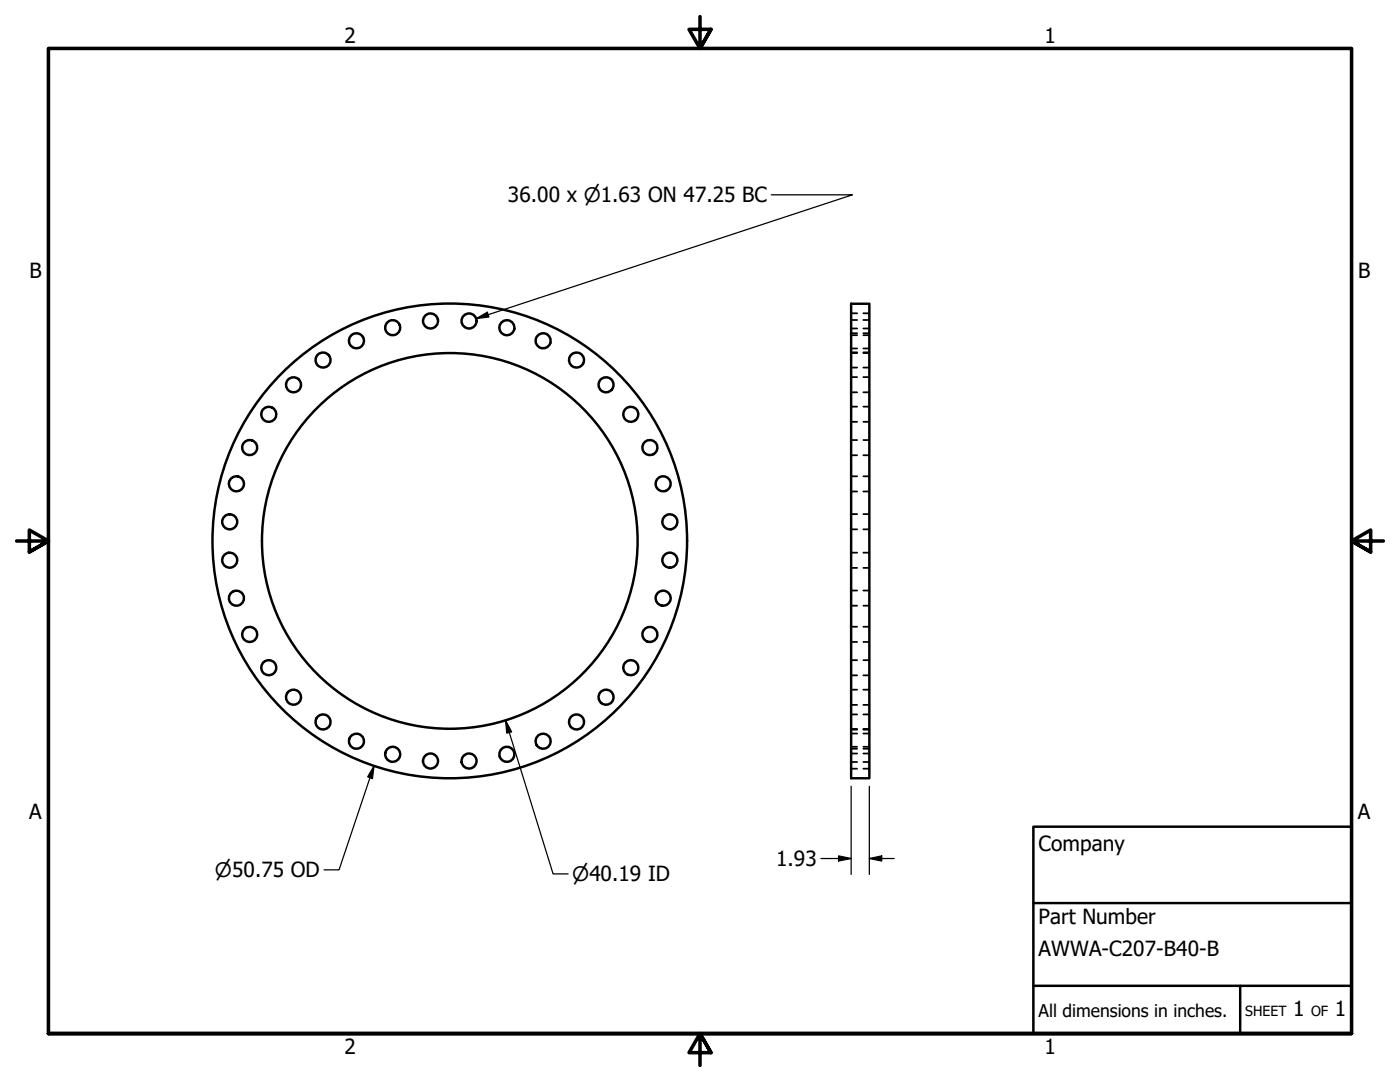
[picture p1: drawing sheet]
<svg xmlns="http://www.w3.org/2000/svg" width="279mm" height="216mm" viewBox="0 0 279 216" stroke-linecap="round" stroke-linejoin="round" font-family="sans-serif">
<!-- layer: Visible (ANSI) -->
<g fill="none" stroke="#000" stroke-width=".49">
<path d="M169.9 60.6h3.6v94.7h-3.6z"/>
<circle cx="58.6" cy="76.8" r="1.5"/>
<circle cx="64.5" cy="71.8" r="1.5"/>
<circle cx="71.1" cy="68" r="1.5"/>
<circle cx="78.4" cy="65.4" r="1.5"/>
<circle cx="85.9" cy="64" r="1.5"/>
<circle cx="93.6" cy="64" r="1.5"/>
<circle cx="101.2" cy="65.4" r="1.5"/>
<circle cx="108.4" cy="68" r="1.5"/>
<circle cx="115.1" cy="71.8" r="1.5"/>
<circle cx="120.9" cy="76.8" r="1.5"/>
<circle cx="47.2" cy="96.5" r="1.5"/>
<circle cx="49.8" cy="89.3" r="1.5"/>
<circle cx="53.6" cy="82.7" r="1.5"/>
<circle cx="125.9" cy="82.7" r="1.5"/>
<circle cx="129.7" cy="89.3" r="1.5"/>
<circle cx="132.3" cy="96.5" r="1.5"/>
<circle cx="45.8" cy="104.1" r="1.5"/>
<circle cx="45.8" cy="111.8" r="1.5"/>
<circle cx="47.2" cy="119.4" r="1.5"/>
<circle cx="89.8" cy="107.9" r="47.4"/>
<circle cx="89.8" cy="107.9" r="37.5"/>
<circle cx="132.3" cy="119.4" r="1.5"/>
<circle cx="133.7" cy="104.1" r="1.5"/>
<circle cx="133.7" cy="111.8" r="1.5"/>
<circle cx="49.8" cy="126.6" r="1.5"/>
<circle cx="53.6" cy="133.2" r="1.5"/>
<circle cx="58.6" cy="139.1" r="1.5"/>
<circle cx="121" cy="139.1" r="1.5"/>
<circle cx="125.9" cy="133.2" r="1.5"/>
<circle cx="129.7" cy="126.6" r="1.5"/>
<circle cx="64.5" cy="144.1" r="1.5"/>
<circle cx="71.1" cy="147.9" r="1.5"/>
<circle cx="78.4" cy="150.5" r="1.5"/>
<circle cx="85.9" cy="151.9" r="1.5"/>
<circle cx="93.6" cy="151.9" r="1.5"/>
<circle cx="101.2" cy="150.5" r="1.5"/>
<circle cx="108.4" cy="147.9" r="1.5"/>
<circle cx="115.1" cy="144.1" r="1.5"/>
</g>
<!-- layer: Hidden (ANSI) -->
<g fill="none" stroke="#000" stroke-width=".35">
<path d="M169.9 70.4h1.2M169.9 66.9h1.2M169.9 63.9h1.2M169.9 69.5h1.2M169.9 66.5h1.2M169.9 73.3h1.2M169.9 70.3h1.2M169.9 78.3h1.2M169.9 75.2h1.2M169.9 65.5h1.2M169.9 62.5h1.2M172.3 70.4h1.2"/>
<path d="M172.3 66.9h1.2M172.3 63.9h1.2M172.3 69.5h1.2M172.3 66.5h1.2M172.3 73.3h1.2M172.3 70.3h1.2M172.3 78.3h1.2M172.3 75.2h1.2M172.3 65.5h1.2M172.3 62.5h1.2M169.9 84.2h1.2M169.9 81.1h1.2"/>
<path d="M169.9 90.8h1.2M169.9 87.8h1.2M169.9 98.1h1.2M169.9 95h1.2M172.3 84.2h1.2M172.3 81.1h1.2M172.3 90.8h1.2M172.3 87.8h1.2M172.3 98.1h1.2M172.3 95h1.2M169.9 105.6h1.2M169.9 102.6h1.2"/>
<path d="M169.9 113.3h1.2M169.9 110.3h1.2M169.9 117.8h1.2M172.3 105.6h1.2M172.3 102.6h1.2M172.3 113.3h1.2M172.3 110.3h1.2M172.3 117.8h1.2M169.9 120.9h1.2M169.9 128.1h1.2M169.9 125.1h1.2M169.9 134.8h1.2"/>
<path d="M169.9 131.7h1.2M169.9 137.6h1.2M172.3 120.9h1.2M172.3 128.1h1.2M172.3 125.1h1.2M172.3 134.8h1.2M172.3 131.7h1.2M172.3 137.6h1.2M169.9 145.5h1.2M169.9 140.7h1.2M169.9 145.6h1.2M169.9 142.6h1.2"/>
<path d="M169.9 149.4h1.2M169.9 146.4h1.2M169.9 152h1.2M169.9 149h1.2M169.9 153.4h1.2M169.9 150.4h1.2M172.3 145.5h1.2M172.3 140.7h1.2M172.3 145.6h1.2M172.3 142.6h1.2M172.3 149.4h1.2M172.3 146.4h1.2"/>
<path d="M172.3 152h1.2M172.3 149h1.2M172.3 153.4h1.2M172.3 150.4h1.2"/>
</g>
<!-- layer: Border (ANSI) -->
<path d="M139.7 3.3v6.4l-2.2-3.8h4.4l-2.2 3.8 2.2-3.8M3.3 107.9h6.4l-3.8-2.1v4.3l3.8-2.2-3.8 2.2M276.1 107.9h-6.4l3.8-2.1v4.3l-3.8-2.2 3.8 2.2M9.7 206.2v-196.5h260v196.5h-260h260M141.9 210l-2.2-3.8 2.2 3.8h-4.4l2.2-3.8v6.4" fill="none" stroke="#000" stroke-width=".71"/>
<!-- layer: Title (ANSI) -->
<path d="M206.2 165h63.5v41.2h-63.5zM206.2 196.7h63.5M206.2 180.2h63.5M247.5 196.7v9.5" fill="none" stroke="#000" stroke-width=".49"/>
<!-- layer: Dimension (ANSI) -->
<path d="M153.9 38.9h16.2l-75.1 24.7M95 63.6l2.3-1.3 .3 1zM74.6 152.8l-.3 2.6-.9-.4zM74.6 152.8l-6.9 20.8h-3M100.9 143.8l1.2 2.2-1 .3zM100.9 143.8l9.5 30.6h3M169.9 156.9v17.6M173.5 156.9v17.6M163.8 171.3h6.1M167.4 170.8l2.5 .5-2.5 .5zM173.5 171.3l2.5-.5v1zM173.5 171.3h5" fill="none" stroke="#000" stroke-width=".25"/>
<g fill="#000">
<path d="M95 63.6l2.3-1.3 .3 1z" fill-rule="evenodd"/>
<path d="M74.6 152.8l-.3 2.6-.9-.4z" fill-rule="evenodd"/>
<path d="M100.9 143.8l1.2 2.2-1 .3z" fill-rule="evenodd"/>
<path d="M167.4 170.8l2.5 .5-2.5 .5z" fill-rule="evenodd"/>
<path d="M173.5 171.3l2.5-.5v1z" fill-rule="evenodd"/>
</g>
<g font-size="4.2">
<text x="68.7" y="8.6">2</text>
<text x="208.4" y="8.6">1</text>
<text x="101.4" y="40.3">36.00 x ⌀1.63 ON 47.25 BC</text>
<text x="5.9" y="55.5">B</text>
<text x="271" y="55.5">B</text>
<text x="5.8" y="163.4">A</text>
<text x="271" y="163.4">A</text>
<text x="154.9" y="172.8">1.93</text>
<text x="207.3" y="169.8">Company</text>
<text x="207.3" y="184.4">Part Number</text>
<text x="207.3" y="190.7">AWWA-C207-B40-B</text>
<text x="258.1" y="202.8">1</text>
<text x="266.4" y="202.8">1</text>
<text x="68.7" y="210.3">2</text>
<text x="208.4" y="210.3">1</text>
</g>
<g font-size="4">
<text x="42.9" y="175">⌀50.75 OD</text>
<text x="114.2" y="175.9">⌀40.19 ID</text>
</g>
<text font-size="3.5" x="207.3" y="202.9">All dimensions in inches.</text>
<g font-size="2.8">
<text x="248.5" y="202.8">SHEET</text>
<text x="261.7" y="202.8">OF</text>
</g>
</svg>
